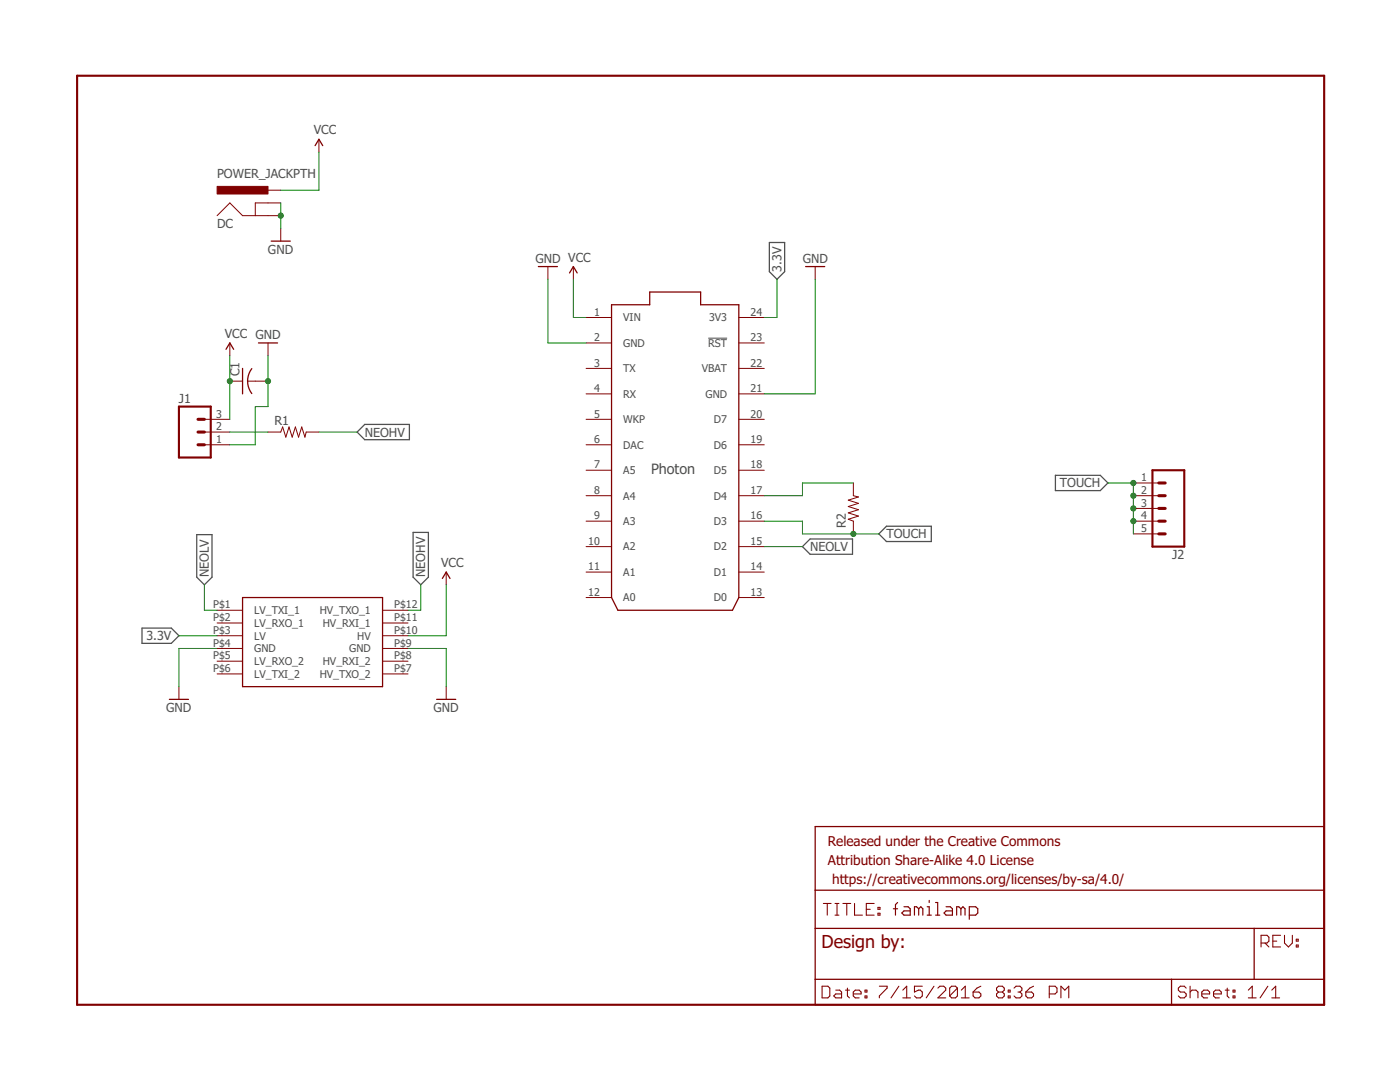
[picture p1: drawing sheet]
<svg xmlns="http://www.w3.org/2000/svg" width="279mm" height="216mm" viewBox="0 0 279 216" stroke-linecap="round" stroke-linejoin="round" font-family="sans-serif">
<path d="M141.4 67.5h3.7" fill="none" stroke="#505050" stroke-width=".2"/>
<path d="M153.5 48.4h3.1v5.8l-1.5 1.5-1.6-1.5zM71.3 86.2l1.5-1.5h8.9v3h-8.9zM210.6 94.8h9l1.5 1.6-1.5 1.5h-9zM39.3 106.7h3v8.5l-1.5 1.5-1.5-1.5zM82.4 106.2h3.1v9l-1.5 1.5-1.6-1.5zM160.1 109.1l1.6-1.6h8.4v3.1h-8.4zM175.4 106.5l1.5-1.5h9v3.1h-9zM28.3 125.3h5.9l1.5 1.6-1.5 1.5h-5.9z" fill="none" stroke="#505050" stroke-width=".25"/>
<path d="M15.4 15.1h248.9v185.4h-248.9zM35.7 81.1h6.4v10.2h-6.4zM230 93.8h6.3v15.3h-6.3z" fill="none" stroke="#800000" stroke-width=".42"/>
<g fill="none" stroke="#800000" stroke-width=".25">
<path d="M62.9 29.1l.7-1.3 .8 1.3M54.1 48.1h3.8M107.4 53.2h3.9M113.7 54.5l.7-1.3 .8 1.3M160.8 53.2h3.8M45.1 69.7l.8-1.3 .7 1.3M48.4 73.5v5.1M49.4 76.1l.2 1 .6 1.4M50.2 73.6l-.5 .9-.3 1.6M51.6 68.4h3.8M122 60.8h7.7v-2.5h10.1v2.5h7.6v58.4l-1.2 2.6h-22.9l-1.3-2.6zM48.4 119.2h27.9v17.8h-27.9z"/>
<path d="M88.3 115.4l.7-1.2 .8 1.2M33.8 139.6h3.8M87.1 139.6h3.9M162.7 164.9h101.6v35.6h-101.6zM162.7 177.6h101.6M162.7 185.3h101.6M162.7 195.4h101.6M233.8 195.4v5.1M250.3 185.3v10.1"/>
</g>
<g fill="none" stroke="#800000" stroke-width=".21">
<path d="M164.1 196.8h1.1l.4 .4v1.5l-.4 .4h-1.1zM164.3 180.3h1.6M165.1 180.3v2.3M166.6 180.3h.8M166.6 182.6h.8M166.8 197.6h.8l.4 .4v1.1h-1.2l-.4-.4 .4-.4h1.2M167 180.3v2.3M168.2 180.3h1.6M168.7 197.6h.8M169 180.3v2.3M169.1 197.2v1.5l.4 .4M170.3 198.3h1.6v-.3l-.4-.4h-.8l-.4 .4v.7l.4 .4h.8"/>
<path d="M170.5 180.3v2.3h1.6M172.6 198.7h.4v.4h-.4zM172.6 197.6h.4v.4h-.4zM172.9 181.4h.8M174.5 180.3h-1.6v2.3h1.6M175.2 182.2h.4v.4h-.4zM175.2 181.1h.4v.3h-.4zM175.5 196.8h1.5v.4l-1.5 1.5v.4M179.4 196.8l-1.6 2.3M180.2 199.1h1.5M180.2 197.6l.8-.8v2.3M184.1 196.8h-1.6v1.2l.8-.4h.4l.4 .4v.7l-.4 .4h-.8l-.4-.4"/>
<path d="M186.4 196.8l-1.6 2.3M187.2 197.2l.4-.4h.7l.4 .4v.4l-1.5 1.5h1.5M191.1 197.2v1.5l-.4 .4h-.8l-.4-.4M191.1 197.2l-.4-.4h-.8l-.4 .4v1.5M191.1 197.2l-1.6 1.5M191.9 199.1h1.5M191.9 197.6l.7-.8v2.3M194.2 198h1.2l.3 .3v.4l-.3 .4h-.8l-.4-.4zM195.7 196.8l-.7 .4-.8 .8M199.3 198l-.4 .3v.4l.4 .4h.7l.4-.4v-.4l-.4-.3M199.3 198l-.4-.4v-.4l.4-.4h.7l.4 .4v.4l-.4 .4M199.3 198h.7"/>
<path d="M201.2 198.7h.4v.4h-.4zM201.2 197.6h.4v.4h-.4zM202.4 197.2l.4-.4h.8l.3 .4v.4l-.3 .4M203.2 198h.4M203.6 198l.3 .3v.4l-.3 .4h-.8l-.4-.4M204.7 198h1.2l.4 .3v.4l-.4 .4h-.8l-.4-.4zM206.3 196.8l-.8 .4-.8 .8M209.4 198.3h1.2l.3-.3v-.8l-.3-.4h-1.2v2.3M211.7 199.1v-2.3l.8 .8 .8-.8v2.3M236.7 197.2l-.4-.4h-.7l-.4 .4v.4l.4 .4h.7l.4 .3v.4l-.4 .4h-.7l-.4-.4M237.5 198l.4-.4h.8l.4 .4v1.1M237.5 196.8v2.3"/>
<path d="M239.8 198.3h1.6v-.3l-.4-.4h-.8l-.4 .4v.7l.4 .4h.8M242.2 198.3h1.5v-.3l-.3-.4h-.8l-.4 .4v.7l.4 .4h.8M244.5 197.6h.8M244.9 197.2v1.5l.4 .4M246.1 198.7h.4v.4h-.4zM246.1 197.6h.4v.4h-.4zM249.1 199.1h1.6M249.1 197.6l.8-.8v2.3M251.7 188.2h1.2l.3-.4v-.8l-.3-.4h-1.2v2.4M252.5 188.2l.7 .8M253 196.8l-1.5 2.3M253.8 199.1h1.6"/>
<path d="M253.8 197.6l.8-.8v2.3M254 187.8h.8M255.6 186.6h-1.6v2.4h1.6M256.3 186.6v1.6l.8 .8 .8-.8v-1.6M258.7 188.6h.4v.4h-.4zM258.7 187.4h.4v.4h-.4z"/>
</g>
<g fill="none" stroke="#800000" stroke-width=".23">
<path d="M185.4 179.7v.4M178.3 181.3h.8M179.1 180.1l-.4 .4v2.1M180.4 180.9h.8l.5 .4v1.3h-1.3l-.4-.4 .4-.4h1.3M183.3 181.3l-.4-.4h-.4v1.7M183.3 181.3v1.3M183.3 181.3l.5-.4 .4 .4v1.3M185 180.9h.4v1.7M185 182.6h.9M186.7 182.6h.9M186.7 180.1h.4v2.5M188.8 180.9h.9l.4 .4v1.3h-1.3l-.4-.4 .4-.4h1.3"/>
<path d="M191.8 181.3l-.5-.4h-.4v1.7M191.8 181.3v1.3M191.8 181.3l.4-.4 .4 .4v1.3M193.4 182.6h1.3l.4-.4v-.9l-.4-.4h-1.3v2.5"/>
</g>
<g fill="none" stroke="#800000" stroke-width=".2">
<path d="M53.5 38h2.5M63.6 27.8v2.5M43.3 43l2.6-2.5 2.5 2.5h7.6M56 40.5h-5.1v2.5M56 45.6v2.5M109.3 53.2v2.5M114.4 53.2v2.5M162.7 53.2v2.5M45.9 76.1h2.5M45.9 68.4v2.6M49.4 76.1h4.1M53.5 68.4v2.6"/>
<path d="M117 63.4h5M117 68.4h5M117 73.5h5M117 78.6h5M147.4 63.4h5.1M147.4 68.4h5.1M147.4 73.5h5.1M147.4 78.6h5.1M40.8 83.7h5.1M40.8 88.8h5.1M40.8 86.2h5.1M53.5 86.2h2.5l.4-1 .6 2 .7-2 .6 2 .6-2 .7 2 .6-2 .7 2 .2-1h2.5"/>
<path d="M117 83.7h5M117 88.8h5M117 93.8h5M117 98.9h5M147.4 83.7h5.1M147.4 88.8h5.1M147.4 93.8h5.1M147.4 98.9h5.1M170.3 96.4v2.5l1 .3-2 .6 2 .6-2 .7 2 .6-2 .6 2 .7-2 .6 1 .4v2.5M226.2 98.9h5.1M226.2 96.4h5.1M89 114.2v2.5"/>
<path d="M117 104h5M117 109.1h5M117 114.2h5M117 119.2h5M147.4 104h5.1M147.4 109.1h5.1M147.4 114.2h5.1M147.4 119.2h5.1M226.2 104h5.1M226.2 101.5h5.1M226.2 106.5h5.1M35.7 137v2.6"/>
<path d="M43.3 121.8h5.1M43.3 124.3h5.1M43.3 126.9h5.1M43.3 129.4h5.1M43.3 131.9h5.1M43.3 134.5h5.1M76.3 121.8h5.1M76.3 124.3h5.1M76.3 126.9h5.1M76.3 129.4h5.1M76.3 131.9h5.1M76.3 134.5h5.1"/>
<path d="M89 137v2.6"/>
</g>
<path d="M43.3 37.2h10.2v1.5h-10.2z" fill="#800000" stroke="#800000" stroke-width=".2"/>
<path d="M39.5 83.7h1.3M39.5 86.2h1.3M39.5 88.8h1.3M231.3 98.9h1.2M231.3 96.4h1.2M231.3 101.5h1.2M231.3 106.5h1.2M231.3 104h1.2" fill="none" stroke="#800000" stroke-width=".61"/>
<g fill="none" stroke="#008000" stroke-width=".2">
<path d="M63.6 30.3v7.7h-7.6M56 40.5v5.1M109.3 55.7v12.7h7.7M114.4 55.7v7.7h2.6M155.1 55.7v7.7h-2.6M162.7 55.7v22.9h-10.2M45.9 71v12.7M53.5 71v10.1h-2.6v7.7h-5M45.9 86.2h7.6M63.6 86.2h7.7M170.3 96.4h-10.2v2.5h-7.6M221.1 96.4h5.1v10.1"/>
<path d="M40.8 116.7v5.1h2.5M84 116.7v5.1h-2.6M89 116.7v10.2h-7.6M152.5 109.1h7.6M152.5 104h7.6v2.5h15.3M35.7 126.9h7.6M43.3 129.4h-7.6v7.6M81.4 129.4h7.6v7.6"/>
</g>
<g fill="#008000" stroke="#008000" stroke-width=".2">
<circle cx="56" cy="43" r=".51"/>
<circle cx="53.5" cy="76.1" r=".51"/>
<circle cx="45.9" cy="76.1" r=".51"/>
<circle cx="226.2" cy="104" r=".51"/>
<circle cx="226.2" cy="101.5" r=".51"/>
<circle cx="226.2" cy="98.9" r=".51"/>
<circle cx="226.2" cy="96.4" r=".51"/>
<circle cx="170.3" cy="106.5" r=".51"/>
</g>
<text font-size="3.6" fill="#800000" x="164" y="189.1">Design by:</text>
<text font-size="2.9" fill="#505050" x="129.9" y="94.6">Photon</text>
<g font-size="2.7" fill="#800000">
<text x="165.2" y="168.7">Released under the Creative Commons</text>
<text x="165.2" y="172.6">Attribution Share-Alike 4.0 License</text>
<text x="166.1" y="176.4">https://creativecommons.org/licenses/by-sa/4.0/</text>
</g>
<g font-size="2.5" fill="#505050">
<text x="62.6" y="26.8">VCC</text>
<text x="43.3" y="35.4">POWER_JACKPTH</text>
<text x="43.3" y="45.6">DC</text>
<text x="53.5" y="50.7">GND</text>
<text x="106.9" y="52.4">GND VCC</text>
<text x="160.2" y="52.4">GND</text>
<text x="156" y="54.2" transform="rotate(-90 156 54.2)">3.3V</text>
<text x="44.8" y="67.4">VCC GND</text>
<text x="47.8" y="75" transform="rotate(-90 47.8 75)">C1</text>
<text x="35.7" y="80.4">J1</text>
<text x="54.8" y="84.7">R1</text>
<text x="72.8" y="87.1">NEOHV</text>
<text x="211.5" y="97.3">TOUCH</text>
<text x="168.8" y="105.3" transform="rotate(-90 168.8 105.3)">R2</text>
<text x="176.9" y="107.4">TOUCH</text>
<text x="88" y="113.1">VCC</text>
<text x="161.7" y="110">NEOLV</text>
<text x="233.9" y="111.6">J2</text>
<text x="41.7" y="115.2" transform="rotate(-90 41.7 115.2)">NEOLV</text>
<text x="84.8" y="115.2" transform="rotate(-90 84.8 115.2)">NEOHV</text>
<text x="29.2" y="127.7">3.3V</text>
<text x="33.2" y="142.1">GND</text>
<text x="86.5" y="142.1">GND</text>
</g>
<g font-size="2.1" fill="#505050">
<text x="118.6" y="63">1</text>
<text x="124.4" y="64.1">VIN</text>
<text x="141.5" y="64.1">3V3</text>
<text x="149.8" y="63">24</text>
<text x="118.6" y="68.1">2</text>
<text x="124.4" y="69.2">GND</text>
<text x="141.3" y="69.2">RST</text>
<text x="149.8" y="68.1">23</text>
<text x="118.6" y="73.2">3</text>
<text x="124.4" y="74.3">TX</text>
<text x="140" y="74.3">VBAT</text>
<text x="149.8" y="73.2">22</text>
<text x="43.1" y="83.3">3</text>
<text x="118.6" y="78.2">4</text>
<text x="118.6" y="83.3">5</text>
<text x="124.4" y="79.4">RX</text>
<text x="140.8" y="79.4">GND</text>
<text x="149.8" y="78.2">21</text>
<text x="149.8" y="83.3">20</text>
<text x="43.1" y="88.4">1</text>
<text x="43.1" y="85.9">2</text>
<text x="118.6" y="88.4">6</text>
<text x="124.4" y="84.4">WKP</text>
<text x="124.4" y="89.5">DAC</text>
<text x="142.5" y="84.4">D7</text>
<text x="142.5" y="89.5">D6</text>
<text x="149.8" y="88.4">19</text>
<text x="118.6" y="93.5">7</text>
<text x="124.4" y="94.6">A5</text>
<text x="142.5" y="94.6">D5</text>
<text x="149.8" y="93.5">18</text>
<text x="118.6" y="98.6">8</text>
<text x="124.4" y="99.7">A4</text>
<text x="142.5" y="99.7">D4</text>
<text x="149.8" y="98.6">17</text>
<text x="227.8" y="96">1</text>
<text x="227.8" y="98.6">2</text>
<text x="227.8" y="101.1">3</text>
<text x="118.6" y="103.6">9</text>
<text x="124.4" y="104.8">A3</text>
<text x="142.5" y="104.8">D3</text>
<text x="149.8" y="103.6">16</text>
<text x="227.8" y="103.6">4</text>
<text x="227.8" y="106.2">5</text>
<text x="117.4" y="108.7">10</text>
<text x="117.4" y="113.8">11</text>
<text x="124.4" y="109.8">A2</text>
<text x="142.5" y="109.8">D2</text>
<text x="149.8" y="108.7">15</text>
<text x="149.8" y="113.8">14</text>
<text x="117.4" y="118.9">12</text>
<text x="124.4" y="114.9">A1</text>
<text x="124.4" y="120">A0</text>
<text x="142.5" y="114.9">D1</text>
<text x="142.5" y="120">D0</text>
<text x="149.8" y="118.9">13</text>
<text x="42.6" y="121.4">P$1</text>
<text x="42.6" y="123.9">P$2</text>
<text x="50.7" y="122.5">LV_TXI_1</text>
<text x="50.7" y="125.1">LV_RXO_1</text>
<text x="63.8" y="122.5">HV_TXO_1</text>
<text x="64.4" y="125.1">HV_RXI_1</text>
<text x="78.7" y="121.4">P$12</text>
<text x="78.7" y="123.9">P$11</text>
<text x="42.6" y="126.5">P$3</text>
<text x="42.6" y="129">P$4</text>
<text x="42.6" y="131.6">P$5</text>
<text x="50.7" y="127.6">LV</text>
<text x="50.7" y="130.1">GND</text>
<text x="69.7" y="130.1">GND</text>
<text x="71.3" y="127.6">HV</text>
<text x="78.7" y="126.5">P$10</text>
<text x="78.7" y="129">P$9</text>
<text x="78.7" y="131.6">P$8</text>
<text x="42.6" y="134.1">P$6</text>
<text x="50.7" y="132.7">LV_RXO_2</text>
<text x="50.7" y="135.2">LV_TXI_2</text>
<text x="63.8" y="135.2">HV_TXO_2</text>
<text x="64.4" y="132.7">HV_RXI_2</text>
<text x="78.7" y="134.1">P$7</text>
</g>
</svg>
